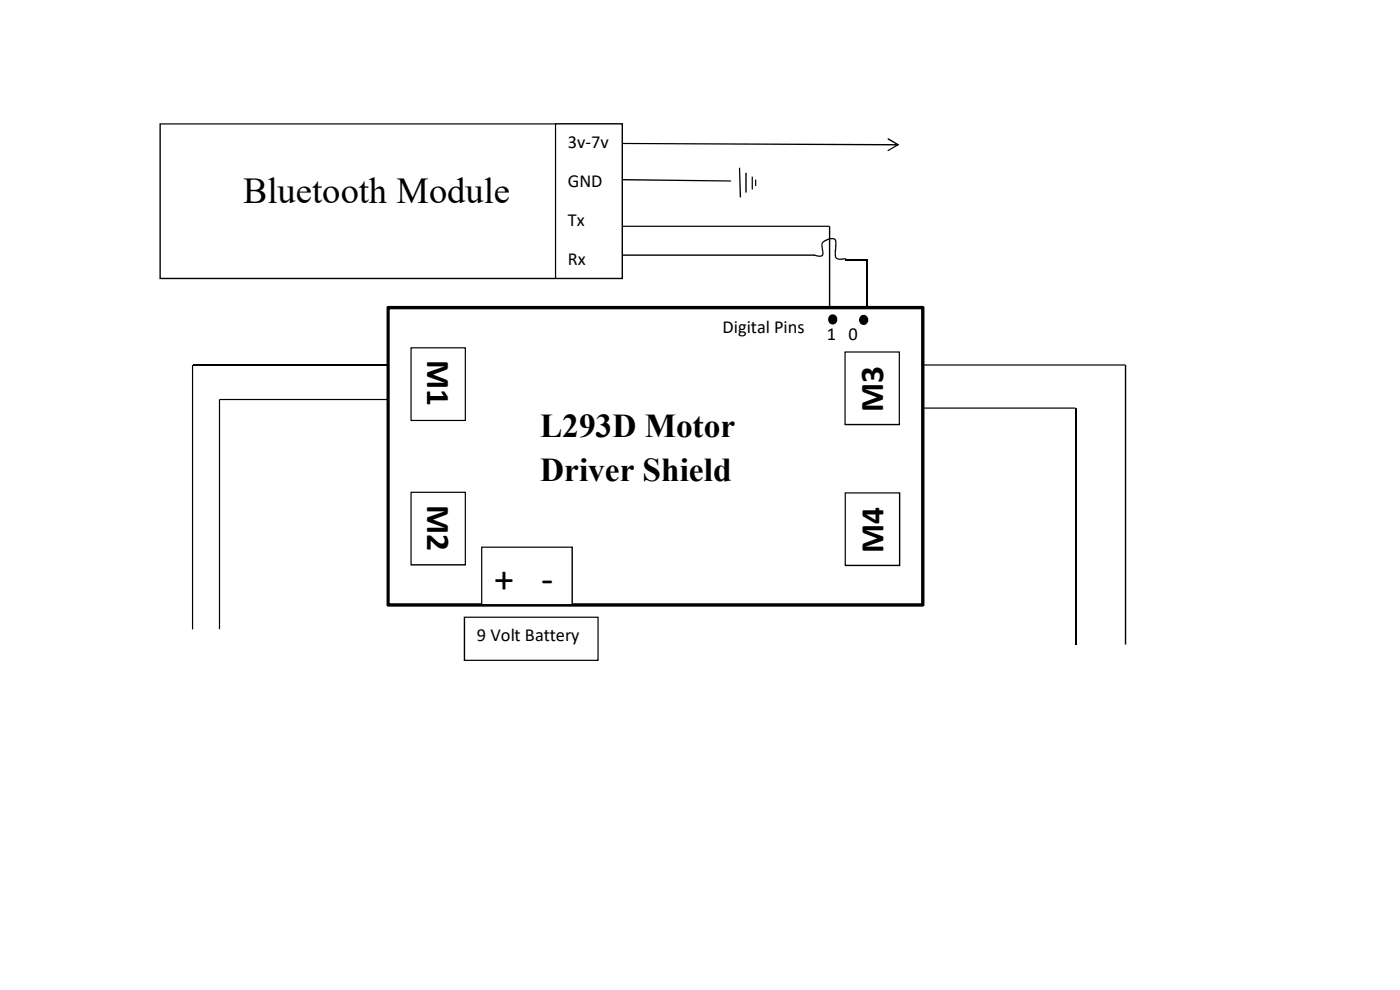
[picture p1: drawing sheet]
<svg xmlns="http://www.w3.org/2000/svg" width="297mm" height="210mm" viewBox="0 0 297 210" stroke-linecap="round" stroke-linejoin="round" font-family="sans-serif">
<path d="M82.2 64.9h113.7l.2 .4v63.2l-.4 .2-113.5-.1-.2-.3v-63zM82.3 65.6l.4-.3v63l-.4-.3h113.4l-.3 .3v-63l.3 .3z" fill="#000"/>
<path d="M111.9 84.8h48.5v24.9h-48.5z" fill="#fff"/>
<g fill="#000">
<circle cx="176.7" cy="67.7" r=".68"/>
<circle cx="183.3" cy="67.8" r=".67"/>
</g>
<g fill="#000">
<path d="M175.7 67.8a1.03 1.03 0 0 1 2 0 1.03 1.03 0 0 1-2 0zM176.5 67.4l-.1 .5 .3 .3 .2-.2v-.4l-.1-.2z"/>
<path d="M182.5 67.1a.94 .94 0 0 1 1.6 .4l.1 .4a.98 .98 0 0 1-1.1 1 .98 .98 0 0 1-.8-1.3zM183.1 67.5l-.1 .5v.2h.3l.2-.6-.2-.1z"/>
</g>
<path d="M179.3 74.7h11.5v15.4h-11.5z" fill-rule="evenodd" fill="#fff"/>
<path d="M179.2 74.5h11.7v15.7h-11.7zM179.3 74.8l.1-.1v15.4l-.1-.2h11.5l-.1 .2v-15.4l.1 .1z" fill="#000"/>
<path d="M179.3 104.6h11.5v15.3h-11.5z" fill-rule="evenodd" fill="#fff"/>
<path d="M179.2 104.4h11.8v15.7h-11.8zM179.3 104.7l.2-.1v15.3l-.2-.1h11.5l-.1 .1v-15.3l.1 .1z" fill="#000"/>
<path d="M87.2 73.8h11.5v15.4h-11.5z" fill-rule="evenodd" fill="#fff"/>
<path d="M87.1 73.7h11.7v15.6h-11.7zM87.3 73.8v15.4l-.1-.1h11.5l-.1 .1v-15.4l.1 .1h-11.5z" fill="#000"/>
<path d="M87.2 104.4h11.5v15.4h-11.5z" fill-rule="evenodd" fill="#fff"/>
<path d="M87.1 104.3h11.7v15.7h-11.7zM87.3 104.4v15.4l-.1-.1h11.5l-.1 .1v-15.4l.1 .2h-11.5z" fill="#000"/>
<path d="M102.2 116.1h19.2v12.2h-19.2z" fill="#fff"/>
<path d="M102.1 116h19.4v12.4h-19.4zM102.2 116.2l.1-.1v12.2l-.1-.2h19.2l-.2 .2v-12.2l.2 .1z" fill="#000"/>
<path d="M98.6 130.9h28.3v9.2h-28.3z" fill="#fff"/>
<path d="M98.4 130.8h28.6v9.4h-28.6zM98.6 131.1l.1-.2v9.2l-.1-.1h28.3l-.2 .1v-9.2l.2 .2z" fill="#000"/>
<path d="M34 26.3h98v32.8h-98z" fill="#fff"/>
<path d="M33.8 26.2h98.4v33h-98.4zM34 26.4l.1-.1v32.8l-.1-.2h98l-.1 .2v-32.8l.1 .1z" fill="#000"/>
<path d="M117.9 26.3h14.1v32.8h-14.1z" fill="#fff"/>
<g fill="#000">
<path d="M132 38l23.1 .3v.2l-23.1-.2zM156.8 35.6h.2l.2 6.3h-.3zM174.4 51.4a2.82 2.82 0 0 1 2.6-.9l.1 .1a.94 .94 0 0 1 .4 1.2l-.1 2.6 .4 .4h1.5l.4 .2-.2 .2v-.3v.2h-.5a1.46 1.46 0 0 1-1.9-.6l.1-3-.1-.5-.3-.2a2.71 2.71 0 0 0-2.2 .8l-.1 .3 .2 1.7-.1 .6-.6 .3-1.3-.3v-.2l1.5 .2 .2-.1 .1-.5a2.95 2.95 0 0 1-.1-2.2z"/>
<path d="M117.7 26.2h14.5v33h-14.5zM117.9 26.4l.1-.1v32.8l-.1-.2h14.1l-.1 .2v-32.8l.1 .1z"/>
<path d="M132 30.3l58.5 .3v.3l-58.5-.3zM188.3 29.4l.2-.1 2.3 1.4-2.4 1.4-.1-.3 2.2-1.2v.2l-2.2-1.2z"/>
</g>
<g fill="#000">
<path d="M158.1 36.7h.3v4.2h-.3zM159.5 37.5h.2v2.7h-.2zM160.2 38.1h.2v1.4h-.2zM132 47.9h44v.2h-44z" fill-rule="evenodd"/>
<path d="M175.9 48h.2v17.3h-.2zM132 54h40.8v.3h-40.8z" fill-rule="evenodd"/>
<path d="M40.7 77.4h.3v56.1h-.3zM46.6 84.6h35.7v.3h-35.7z" fill-rule="evenodd"/>
<path d="M238.6 77.4h.3v59.3h-.3zM195.7 86.4h32.5v.3h-32.5z" fill-rule="evenodd"/>
<path d="M46.4 84.8h.3v48.7h-.3zM195.7 77.3h43.1v.3h-43.1z" fill-rule="evenodd"/>
</g>
<path d="M179.3 55.1h4.6M183.9 55.1v10.2M40.9 77.4h41.6" fill="none" stroke="#000" stroke-width=".25"/>
<path d="M228.2 86.6v50.1" fill="none" stroke="#000" stroke-width=".3"/>
<text font-size="8.5" x="104.9" y="125.5">+ -</text>
<text font-size="7.7" x="51.6" y="43.1">Bluetooth Module</text>
<g font-size="7.1">
<text x="90.6" y="76.4" transform="rotate(90 90.6 76.4)">M1</text>
<text x="187.4" y="87.4" transform="rotate(-90 187.4 87.4)">M3</text>
<text x="114.6" y="92.7">L293D Motor</text>
<text x="90.6" y="107.1" transform="rotate(90 90.6 107.1)">M2</text>
<text x="114.6" y="102">Driver Shield</text>
<text x="187.4" y="117.3" transform="rotate(-90 187.4 117.3)">M4</text>
</g>
<g font-size="3.9">
<text x="120.5" y="31.4">3v-7v</text>
<text x="120.5" y="39.6">GND</text>
<text x="120.5" y="47.9">Tx</text>
<text x="120.5" y="56.1">Rx</text>
<text x="153.3" y="70.7">Digital Pins</text>
<text x="175.4" y="72.1">1 0</text>
<text x="101.2" y="136">9 Volt Battery</text>
</g>
</svg>
